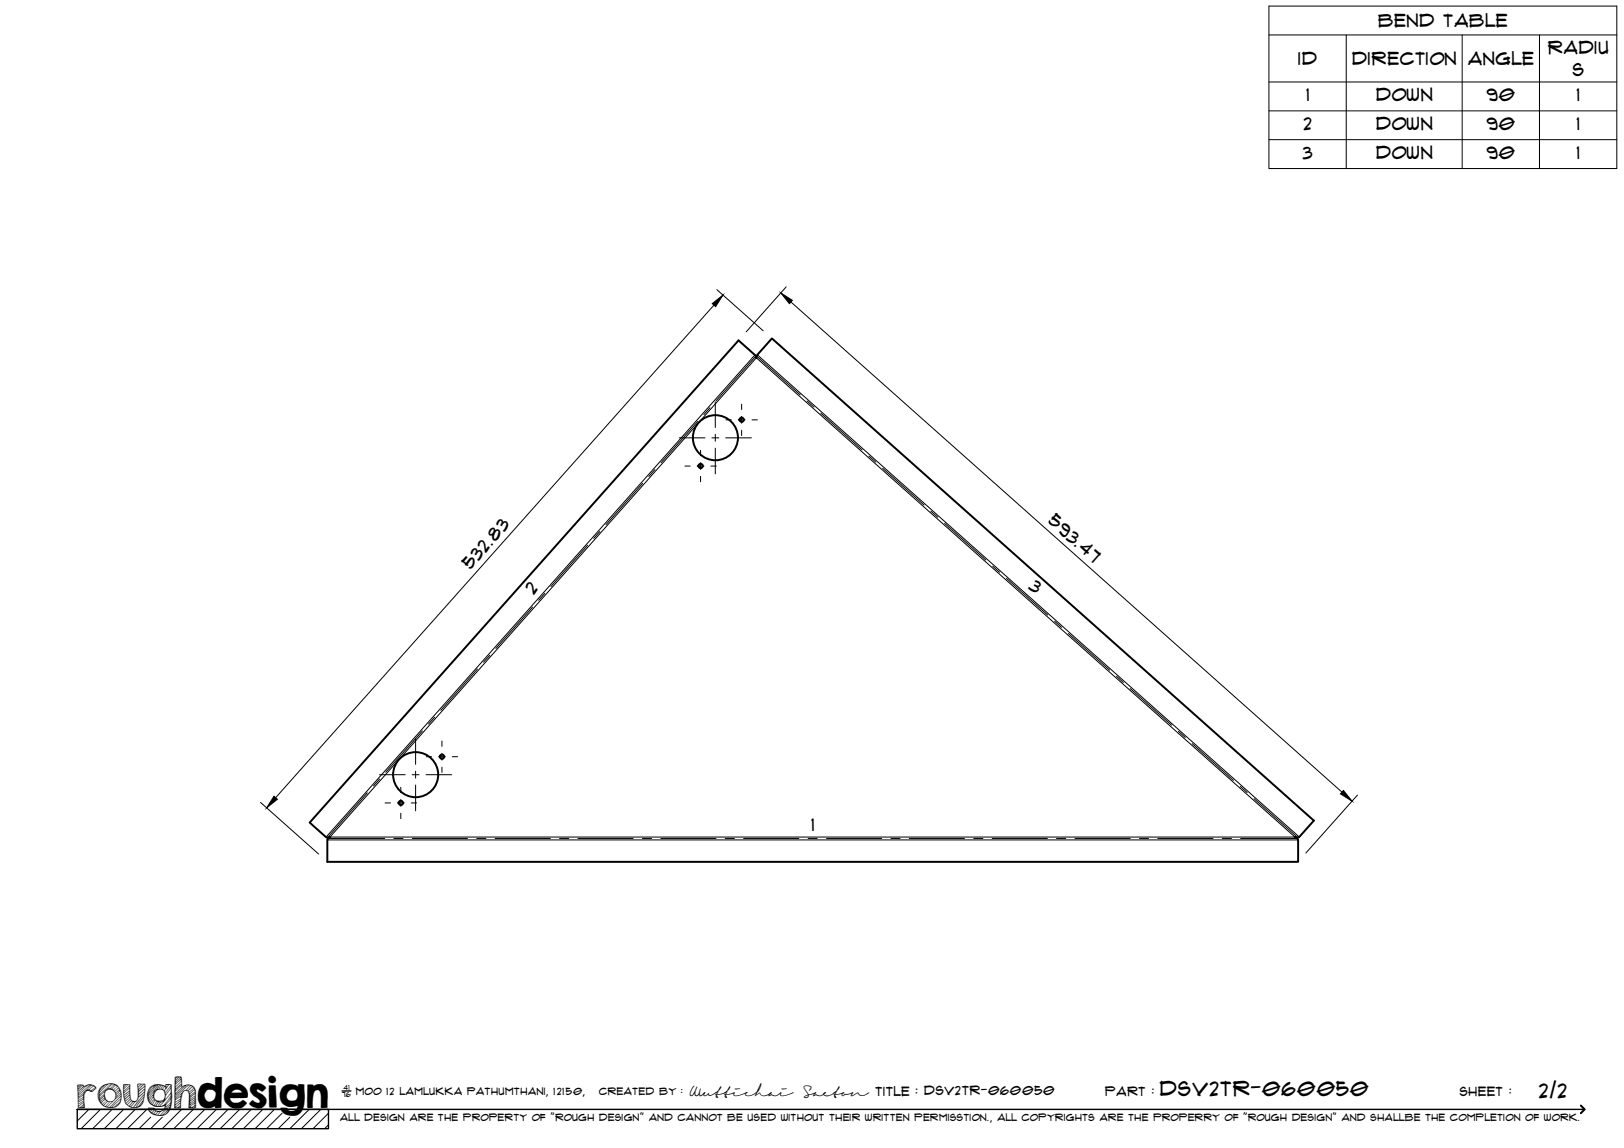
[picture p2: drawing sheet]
<svg xmlns="http://www.w3.org/2000/svg" width="420mm" height="297mm" viewBox="0 0 420 297" stroke-linecap="round" stroke-linejoin="round" font-family="sans-serif">
<!-- layer: Visible -->
<g fill="none" stroke="#000" stroke-width=".51">
<path d="M191.1 88.1l4.2 3.8 .4 .7 .2-.8 3.8-4.2 140.2 124.7-3.8 4.3-1.1-.1 .9 .8v5.7h-251.2v-5.8l.7-.6h-1.1l-4.2-3.8zM195.7 92.6h.1"/>
<circle cx="185.1" cy="113.3" r="5.8"/>
<circle cx="191.9" cy="108.6" r=".56"/>
<circle cx="181.3" cy="120.6" r=".56"/>
<circle cx="114.4" cy="195.8" r=".56"/>
<circle cx="103.7" cy="207.7" r=".56"/>
<circle cx="107.5" cy="200.4" r="5.8"/>
</g>
<!-- layer: Bend Center -->
<g fill="none" stroke="#000" stroke-width=".26">
<path d="M195.5 92.2l-10.2 11.5M195.8 92.2l11.2 10M180.5 109.1l-9.5 10.6M183.7 105.5l-1.6 1.8M208.8 103.8l1.8 1.5M212.4 106.9l10.6 9.5M224.8 118l1.8 1.6M155.2 137.5l-1.6 1.8M166.3 125.1l-9.5 10.6M169.4 121.5l-1.5 1.8M228.4 121.2l10.7 9.5M240.8 132.3l1.8 1.5"/>
<path d="M244.4 135.4l10.7 9.5M137.8 157.1l-9.5 10.7M140.9 153.5l-1.5 1.8M152 141.1l-9.5 10.7M256.8 146.5l1.8 1.6M260.4 149.7l10.7 9.5M123.5 173.1l-9.5 10.7M126.7 169.6l-1.6 1.7M272.9 160.7l1.7 1.6M276.4 163.9l10.7 9.5M288.9 175l1.7 1.6M292.4 178.2l10.7 9.4"/>
<path d="M109.3 189.1l-9.5 10.7M112.5 185.6l-1.6 1.8M304.9 189.2l1.8 1.6M308.4 192.4l10.7 9.5M84.9 216.9h14.6M95 205.1l-10.2 11.6M98.2 201.6l-1.6 1.8M101.9 216.9h2.4M106.7 216.9h14.2M123.3 216.9h2.4M128.1 216.9h14.3M144.8 216.9h2.4"/>
<path d="M149.5 216.9h14.3M166.2 216.9h2.4M171 216.9h14.3M187.6 216.9h2.4M192.4 216.9h14.3M209.1 216.9h2.3M213.8 216.9h14.3M230.5 216.9h2.4M235.2 216.9h14.3M251.9 216.9h2.4M256.7 216.9h14.3M273.3 216.9h2.4"/>
<path d="M278.1 216.9h14.3M294.8 216.9h2.4M299.6 216.9h14.2M316.2 216.9h2.4M320.9 203.5l1.8 1.6M321 216.9h14.6M324.4 206.7l11.3 10"/>
</g>
<!-- layer: Visible Narrow -->
<path d="M195.3 91.8l-111 124.8M195.9 91.8l140.2 124.8M84.7 217.3h251.2M85.4 216.5l110.3-123.9 139.3 123.9M85.4 216.6h249.6" fill="none" stroke="#000" stroke-width=".26"/>
<!-- layer: TitleBlock -->
<path d="M20 287h65v5h-65zM20 287h390M88.5 282.3h2.3" fill="none" stroke="#000" stroke-width=".36"/>
<path d="M409 286.1l1 .9-1 1" fill="none" stroke="#000" stroke-width=".51"/>
<g fill="none" stroke="#000" stroke-width=".26">
<path d="M23 287l-3 3.1M26 287l-5 5M29 287l-5 5M32 287l-5 5M35 287l-5 5M38 287l-5 5M39 289.1l-3 2.9M42 289.1l-3 2.9M47 287l-5 5M50 287l-5 5M53 287l-5 5M56 287l-5 5"/>
<path d="M59 287l-5 5M62 287l-5 5M65 287l-5 5M68 287l-5 5M71 287l-5 5M73 288l-4 4M75 289.1l-3 2.9M80 287l-5 5M83 287l-5 5M85 288l-4 4M85 291l-1 1"/>
</g>
<!-- layer: Smart Centers -->
<g fill="none" stroke="#000" stroke-width=".26">
<path d="M175.7 113.3h6.7M181.3 116.5v1.4M181.3 119.7v1.8M184.2 113.3h1.8M185.1 104v6.6M185.1 112.4v1.8M185.1 116v6.6M187.7 113.3h6.7M187.8 108.6h1.4M191 108.6h1.8M191.9 104.6v1.4M191.9 107.7v1.8"/>
<path d="M191.9 111.3v1.4M194.6 108.6h1.3M177.2 120.6h1.4M180.4 120.6h1.7M181.3 123.3v1.4M183.9 120.6h1.4M107.5 191.1v6.7M107.5 199.5v1.8M110.3 195.8h1.4M113.5 195.8h1.7M114.3 191.7v1.4M114.3 194.9v1.8"/>
<path d="M114.3 198.5v1.4M117 195.8h1.4M98.2 200.5h6.6M99.6 207.8h1.4M102.8 207.8h1.8M103.7 203.7v1.4M103.7 206.9v1.7M103.7 210.4v1.4M106.4 207.8h1.4M106.6 200.5h1.8M107.5 203.1v6.7M110.2 200.5h6.7"/>
</g>
<!-- layer: Bend Tables -->
<path d="M328.3 1.6h90v42h-90zM328.3 9h90M348.3 9v34.6M378.3 9v34.6M398.3 9v34.6M328.3 21.2h90M328.3 28.7h90M328.3 36.1h90" fill="none" stroke="#000" stroke-width=".26"/>
<!-- layer: FD_Dimensions -->
<path d="M184.7 78.9l-113.4 127.5M185.5 74.9l12 10.7M203.4 74.2l-10.3 11.7M204.6 78.1l142.6 126.9M67.4 207.6l15 13.4M351.2 205.7l-13.4 15" fill="none" stroke="#000" stroke-width=".26"/>
<path d="M184.3 78.6l2.7-2.3-1.9 3zM202 75.8l3 1.9-.8 .9zM70.9 206l.9 .8-2.8 2.2zM347.6 204.5l2.2 2.8-3-1.9z" fill="#000" stroke="#000" stroke-width=".26"/>
<text font-size="9.7" x="19.9" y="286.8">roughdesign</text>
<g font-size="5.3">
<text x="300.1" y="283.6">DSV2TR-060050</text>
<text x="398.2" y="284">2/2</text>
</g>
<g font-size="4.6">
<text x="356.6" y="7">Bend Table</text>
<text x="335.9" y="16.9">ID</text>
<text x="349.8" y="16.8">Direction</text>
<text x="379.8" y="16.9">Angle</text>
<text x="400.5" y="13.9">Radiu</text>
<text x="406.9" y="19.8">s</text>
<text x="338" y="26.1">1</text>
<text x="356" y="26.1">Down</text>
<text x="384.6" y="26.1">90</text>
<text x="408" y="26.1">1</text>
<text x="337.3" y="33.6">2</text>
<text x="356" y="33.6">Down</text>
<text x="384.6" y="33.6">90</text>
<text x="408" y="33.6">1</text>
<text x="337.1" y="41">3</text>
<text x="356" y="41.1">Down</text>
<text x="384.6" y="41">90</text>
<text x="408" y="41">1</text>
<text x="271" y="135.2" transform="rotate(42 271 135.2)">593.47</text>
<text x="121.7" y="147.5" transform="rotate(-48 121.7 147.5)">532.83</text>
<text x="138.1" y="153.9" transform="rotate(-48 138.1 153.9)">2</text>
<text x="266" y="152.2" transform="rotate(42 266 152.2)">3</text>
<text x="209.9" y="215.1">1</text>
</g>
<g font-size="3.4">
<text x="178.3" y="283.5">Wuttichai</text>
<text x="208.1" y="283.5">Saeton title : DSV2TR-060050</text>
</g>
<g font-size="3.3">
<text x="286" y="283.5">Part :</text>
<text x="377.7" y="283.5">sheet :</text>
</g>
<g font-size="2.7">
<text x="92.1" y="283.3">moo 12 Lamlukka pathumthani, 12150,</text>
<text x="155" y="283.3">created by :</text>
</g>
<text font-size="2.6" x="88" y="290.1">all design are the property of &quot;rough design&quot; and cannot be used without their written permisstion., all copyrights are the properry of &quot;rough design&quot; and shallbe the completion of work.</text>
<g font-size="1.9">
<text x="88.5" y="283.9">76</text>
<text x="88.9" y="282.1">41</text>
</g>
</svg>
